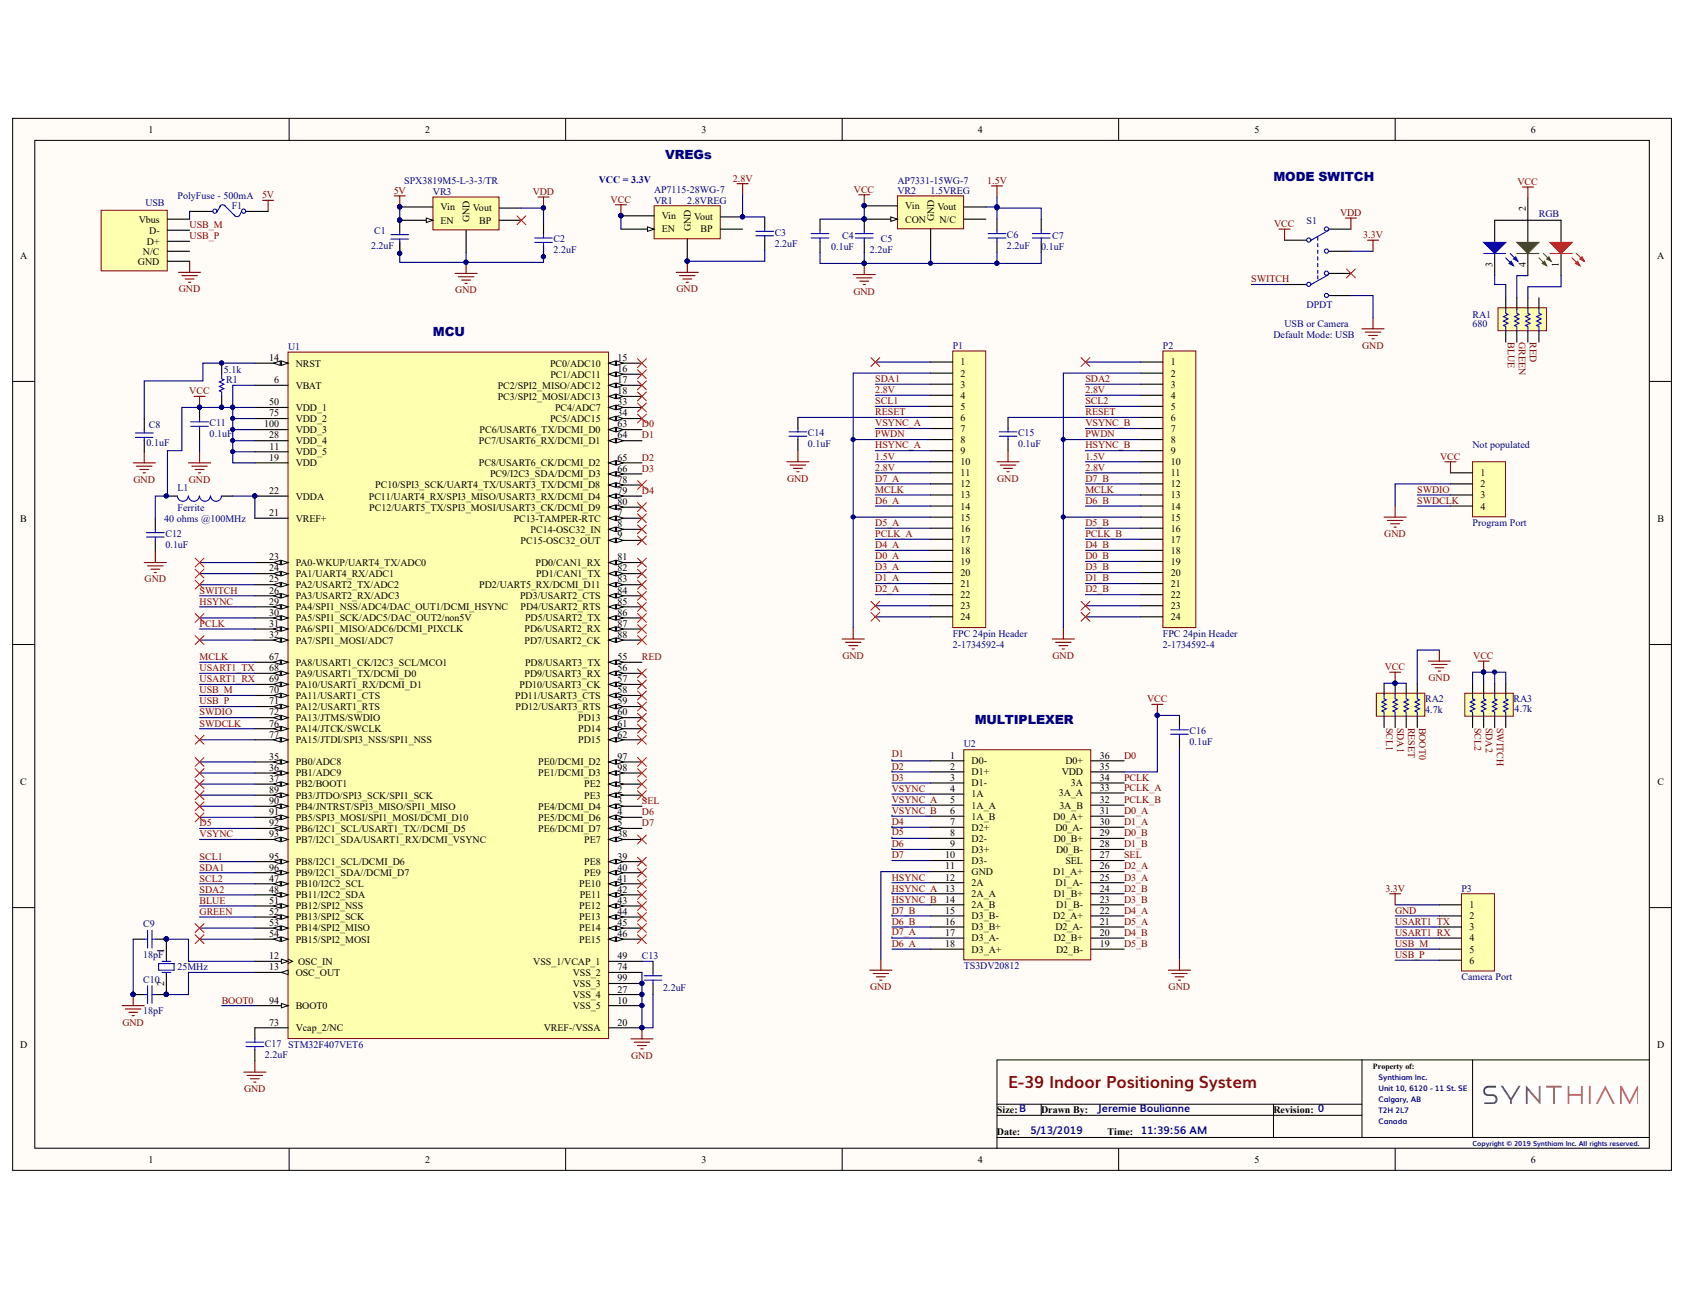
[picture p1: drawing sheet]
# Altium schematic sheet E-39 IPS.SchDoc: E-39 Indoor Positioning System
size B; DrawnBy: Jeremie Boulianne; Organization: Synthiam Inc.; Address1: Unit 10, 6120 - 11 St. SE; Address2: Calgary, AB; Address3: T2H 2L7; Address4: Canada; Revision: 0

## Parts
25MHz  XTAL 8MHz  [Crystal]  (value not drawn)
C1  value 2.2uF  [0603 TIGHT]  (hidden comment: Cap)
C2  value 2.2uF  [0603 TIGHT]  (hidden comment: Cap)
C3  2.2uF  [0603 TIGHT]
C4  value 0.1uF  [0603 TIGHT]  (hidden comment: 2.2uF)
C5  2.2uF  [0603 TIGHT]
C6  2.2uF  [0603 TIGHT]
C7  value 0.1uF  [0603 TIGHT]  (hidden comment: 100nF)
C8  value 0.1uF  [0603 TIGHT]  (hidden comment: 100nF)
C9  18pF  [0603 TIGHT]
C10  18pF  [0603 TIGHT]
C11  value 0.1uF  [0603 TIGHT]  (hidden comment: 100nF)
C12  value 0.1uF  [0603 TIGHT]  (hidden comment: 100nF)
C13  2.2uF  [0603 TIGHT]
C14  value 0.1uF  [0603 TIGHT]  (hidden comment: 18pF)
C15  value 0.1uF  [0603 TIGHT]  (hidden comment: 18pF)
C16  value 0.1uF  [0603 TIGHT]  (hidden comment: 18pF)
C17  2.2uF  [0603 TIGHT]
F1  PolyFuse - 500mA  [1206]
L1  Ferrite  value 40 ohms @100MHz  [0603 tight]
P1  FPC 24pin Header  [FPC Connector 24pin]
P2  FPC 24pin Header  [FPC Connector 24pin]
P3  Camera Port  [JST-PH 6pin]
Program_Port  Not populated  [HDR1X4]
R1  value 5.1k  [0603 TIGHT]  (hidden comment: Res1)
RA1  680  [Resistor Array 4]
RA2  4.7k  [Resistor Array 4]
RA3  4.7k  [Resistor Array 4]
RGB  RGBLED-CA  [RGBLED-CA]  (value not drawn)
S1  DPDT  [SWITCH DPDT SMD]
U1  STM32F407VET6  [LQFP100_M]
U2  TS3DV20812  [QFN-36]
USB  USB Connector  [MICRO USB]  (value not drawn)
VR1  2.8VREG  [SOT-25 New]
VR2  1.5VREG  [SOT-25 New]
VR3  SPX3819M5-L-3-3/TR  [SOT-25]

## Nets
1.5V: C6.1 C7.1 P1.10 P2.10 VR2.2(Vout)
2.8V: C3.1 P1.4 P1.11 P2.4 P2.11 VR1.2(Vout)
3.3V: P3.1 S1.3(NO1)
5V: C1.1 F1.1 VR3.4(EN) VR3.5(Vin)
GND: C1.2 C2.2 C3.2 C4.2 C5.2 C6.2 C7.2 C8.2 C9.2 C10.2 C11.2 C12.1 C13.2 C14.1 C15.1 C16.1 C17.2 P1.2 P1.8 P1.15 P2.2 P2.8 P2.15 P3.2 Program_Port.2 RA2.8 S1.6(NO2) U1.10(VSS_5) U1.20(VREF-/VSSA) U1.27(VSS_4) U1.74(VSS_2) U1.99(VSS_3) U2.11(GND) USB.5(GND) VR1.3(GND) VR2.3(GND) VR3.3(GND)  [also labelled PWDN]
VCC: C4.1 C5.1 C11.1 C12.2 C16.2 L1.2 Program_Port.1 R1.2 RA2.2 RA2.4 RA2.6 RA3.2 RA3.4 RA3.6 RA3.8 RGB.2 S1.2(COMMON1) U1.6(VBAT) U1.11(VDD_5) U1.19(VDD) U1.28(VDD_4) U1.50(VDD_1) U1.75(VDD_2) U1.100(VDD_3) U2.35(VDD) VR1.4(EN) VR1.5(Vin) VR2.4(CON) VR2.5(Vin)
VDD: C2.1 S1.1(NC1) VR3.2(Vout)
BLUE: RA1.1 U1.51(PB12/SPI2_NSS)
BOOT0: RA2.7 U1.94(BOOT0)
D0: U1.63(PC6/USART6_TX/DCMI_D0) U2.36(D0+)
D0_A: P1.19 U2.31(D0_A+)
D0_B: P2.19 U2.29(D0_B+)
D1: U1.64(PC7/USART6_RX/DCMI_D1) U2.1(D0-)
D1_A: P1.21 U2.30(D0_A-)
D1_B: P2.21 U2.28(D0_B-)
D2: U1.65(PC8/USART6_CK/DCMI_D2) U2.2(D1+)
D2_A: P1.22 U2.26(D1_A+)
D2_B: P2.22 U2.24(D1_B+)
D3: U1.66(PC9/I2C3_SDA/DCMI_D3) U2.3(D1-)
D3_A: P1.20 U2.25(D1_A-)
D3_B: P2.20 U2.23(D1_B-)
D4: U1.79(PC11/UART4_RX/SPI3_MISO/USART3_RX/DCMI_D4) U2.7(D2+)
D4_A: P1.18 U2.22(D2_A+)
D4_B: P2.18 U2.20(D2_B+)
D5: U1.92(PB6/I2C1_SCL/USART1_TX//DCMI_D5) U2.8(D2-)
D5_A: P1.16 U2.21(D2_A-)
D5_B: P2.16 U2.19(D2_B-)
D6: U1.4(PE5/DCMI_D6) U2.9(D3+)
D6_A: P1.14 U2.18(D3_A+)
D6_B: P2.14 U2.16(D3_B+)
D7: U1.5(PE6/DCMI_D7) U2.10(D3-)
D7_A: P1.12 U2.17(D3_A-)
D7_B: P2.12 U2.15(D3_B-)
GREEN: RA1.3 U1.52(PB13/SPI2_SCK)
HSYNC: U1.29(PA4/SPI1_NSS/ADC4/DAC_OUT1/DCMI_HSYNC) U2.12(2A)
HSYNC_A: P1.9 U2.13(2A_A)
HSYNC_B: P2.9 U2.14(2A_B)
MCLK: P1.13 P2.13 U1.67(PA8/USART1_CK/I2C3_SCL/MCO1)
PCLK: U1.31(PA6/SPI1_MISO/ADC6/DCMI_PIXCLK) U2.34(3A)
PCLK_A: P1.17 U2.33(3A_A)
PCLK_B: P2.17 U2.32(3A_B)
RED: RA1.5 U1.55(PD8/USART3_TX)
RESET: C14.2 C15.2 P1.6 P2.6 RA2.5
SCL1: P1.5 RA2.1 U1.95(PB8/I2C1_SCL/DCMI_D6)
SCL2: P2.5 RA3.1 U1.47(PB10/I2C2_SCL)
SDA1: P1.3 RA2.3 U1.96(PB9/I2C1_SDA//DCMI_D7)
SDA2: P2.3 RA3.3 U1.48(PB11/I2C2_SDA)
SEL: U1.3(PE4/DCMI_D4) U2.27(SEL)
SWDCLK: Program_Port.4 U1.76(PA14/JTCK/SWCLK)
SWDIO: Program_Port.3 U1.72(PA13/JTMS/SWDIO)
SWITCH: RA3.5 S1.5(COMMON2) U1.26(PA3/USART2_RX/ADC3)
USART1_RX: P3.4 U1.69(PA10/USART1_RX/DCMI_D1)
USART1_TX: P3.3 U1.68(PA9/USART1_TX/DCMI_D0)
USB_M: P3.5 U1.70(PA11/USART1_CTS) USB.2(D-)
USB_P: P3.6 U1.71(PA12/USART1_RTS) USB.3(D+)
VSYNC: U1.93(PB7/I2C1_SDA/USART1_RX/DCMI_VSYNC) U2.4(1A)
VSYNC_A: P1.7 U2.5(1A_A)
VSYNC_B: P2.7 U2.6(1A_B)
Net25MHz_1: 25MHz.1(OSC1) C9.1 U1.12(OSC_IN)
Net25MHz_2: 25MHz.2(OSC2) C10.1 U1.13(OSC_OUT)
NetC8_1: C8.1 R1.1 U1.14(NRST)
NetC13_1: C13.1 U1.49(VSS_1/VCAP_1)
NetC17_1: C17.1 U1.73(Vcap_2/NC)
NetF1_2: F1.2 USB.1(Vbus)
NetL1_1: L1.1 U1.21(VREF+) U1.22(VDDA)
NetRA1_2: RA1.2 RGB.3
NetRA1_4: RA1.4 RGB.4
NetRA1_6: RA1.6 RGB.1

Not connected (* = marked no-connect by the designer): P1 1* 23* 24*; P2 1* 23* 24*; RA1 7 8; RA3 7; S1 4(NC2)*; U1 1(PE2)* 2(PE3)* 7(PC13-TAMPER-RTC)* 8(PC14-OSC32_IN)* 9(PC15-OSC32_OUT)* 15(PC0/ADC10)* 16(PC1/ADC11)* 17(PC2/SPI2_MISO/ADC12)* 18(PC3/SPI2_MOSI/ADC13)* 23(PA0-WKUP/UART4_TX/ADC0)* 24(PA1/UART4_RX/ADC1)* 25(PA2/USART2_TX/ADC2)* 30(PA5/SPI1_SCK/ADC5/DAC_OUT2/non5V)* 32(PA7/SPI1_MOSI/ADC7)* 33(PC4/ADC7)* 34(PC5/ADC15)* 35(PB0/ADC8)* 36(PB1/ADC9)* 37(PB2/BOOT1)* 38(PE7)* 39(PE8)* 40(PE9)* 41(PE10)* 42(PE11)* 43(PE12)* 44(PE13)* 45(PE14)* 46(PE15)* 53(PB14/SPI2_MISO)* 54(PB15/SPI2_MOSI)* 56(PD9/USART3_RX)* 57(PD10/USART3_CK)* 58(PD11/USART3_CTS)* 59(PD12/USART3_RTS)* 60(PD13)* 61(PD14)* 62(PD15)* 77(PA15/JTDI/SPI3_NSS/SPI1_NSS)* 78(PC10/SPI3_SCK/UART4_TX/USART3_TX/DCMI_D8)* 80(PC12/UART5_TX/SPI3_MOSI/USART3_CK/DCMI_D9)* 81(PD0/CAN1_RX)* 82(PD1/CAN1_TX)* 83(PD2/UART5_RX/DCMI_D11)* 84(PD3/USART2_CTS)* 85(PD4/USART2_RTS)* 86(PD5/USART2_TX)* 87(PD6/USART2_RX)* 88(PD7/USART2_CK)* 89(PB3/JTDO/SPI3_SCK/SPI1_SCK)* 90(PB4/JNTRST/SPI3_MISO/SPI1_MISO)* 91(PB5/SPI3_MOSI/SPI1_MOSI/DCMI_D10)* 97(PE0/DCMI_D2)* 98(PE1/DCMI_D3)*; USB 4(N/C); VR1 1(BP); VR2 1(N/C); VR3 1(BP)*

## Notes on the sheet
- (near VR1) VCC = 3.3V
- VREGs
- MODE SWITCH
- (near U1) MCU
- (near S1) Default Mode: USB
- (near S1) USB or Camera
- (near U2) MULTIPLEXER
- Labels drawn without touching a wire or pin: 2-1734592-4, AP7115-28WG-7, AP7331-15WG-7
